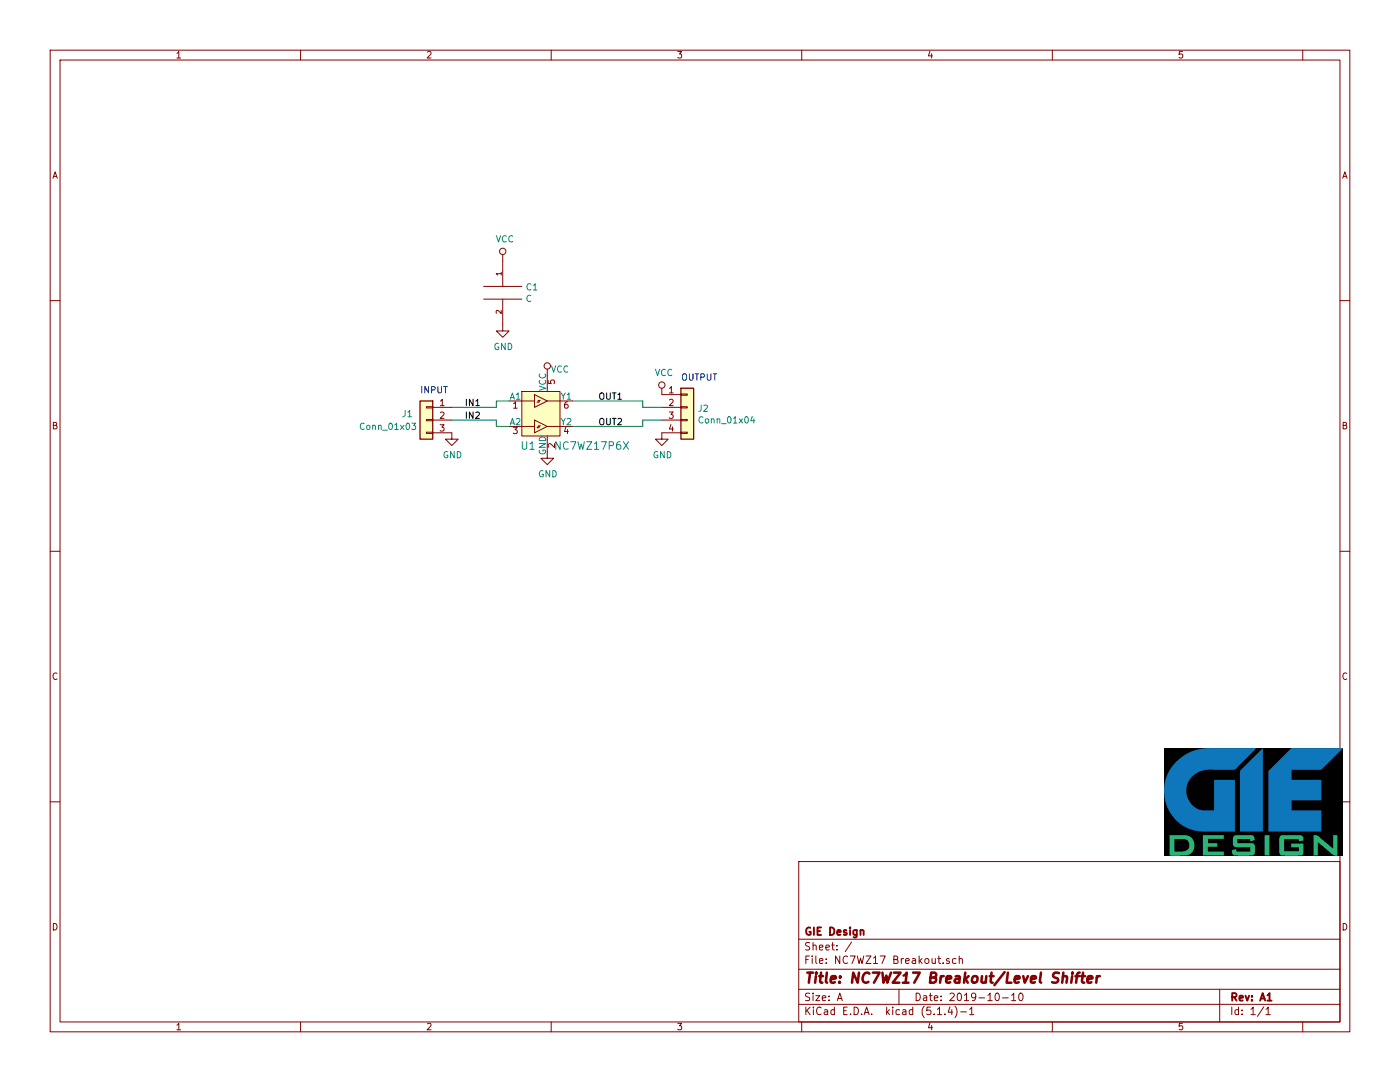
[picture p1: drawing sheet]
EESchema Schematic File Version 4
EELAYER 30 0
EELAYER END
$Descr A 11000 8500
encoding utf-8
Sheet 1 1
Title "NC7WZ17 Breakout/Level Shifter"
Date "2019-10-10"
Rev "A1"
Comp "GIE Design"
Comment1 ""
Comment2 ""
Comment3 ""
Comment4 ""
$EndDescr
$Comp
L dk_Logic-Buffers-Drivers-Receivers-Transceivers:NC7WZ17P6X U1
U 1 1
P 4300 3150
F 0 "U1" H 4150 2800 60  0000 C CNN
F 1 "NC7WZ17P6X" H 4650 2800 60  0000 C CNN
F 2 "digikey-footprints:SOT-363" H 4500 3350 60  0001 L CNN
F 3 "https://www.fairchildsemi.com/datasheets/NC/NC7WZ17.pdf" H 4500 3450 60  0001 L CNN
F 4 "NC7WZ17P6XCT-ND" H 4500 3550 60  0001 L CNN "Digi-Key_PN"
F 5 "NC7WZ17P6X" H 4500 3650 60  0001 L CNN "MPN"
F 6 "Integrated Circuits (ICs)" H 4500 3750 60  0001 L CNN "Category"
F 7 "Logic - Buffers, Drivers, Receivers, Transceivers" H 4500 3850 60  0001 L CNN "Family"
F 8 "https://www.fairchildsemi.com/datasheets/NC/NC7WZ17.pdf" H 4500 3950 60  0001 L CNN "DK_Datasheet_Link"
F 9 "/product-detail/en/on-semiconductor/NC7WZ17P6X/NC7WZ17P6XCT-ND/965707" H 4500 4050 60  0001 L CNN "DK_Detail_Page"
F 10 "IC BUF NON-INVERT 5.5V SC70-6" H 4500 4150 60  0001 L CNN "Description"
F 11 "ON Semiconductor" H 4500 4250 60  0001 L CNN "Manufacturer"
F 12 "Active" H 4500 4350 60  0001 L CNN "Status"
	1    4300 3150
	1    0    0    -1  
$EndComp
$Comp
L pspice:C C1
U 1 1
P 3950 2300
F 0 "C1" H 4128 2346 50  0000 L CNN
F 1 "C" H 4128 2255 50  0000 L CNN
F 2 "Capacitor_SMD:C_0603_1608Metric" H 3950 2300 50  0001 C CNN
F 3 "~" H 3950 2300 50  0001 C CNN
	1    3950 2300
	1    0    0    -1  
$EndComp
$Comp
L Connector_Generic:Conn_01x04 J2
U 1 1
P 5400 3200
F 0 "J2" H 5480 3192 50  0000 L CNN
F 1 "Conn_01x04" H 5480 3101 50  0000 L CNN
F 2 "Connector_PinHeader_2.54mm:PinHeader_1x04_P2.54mm_Vertical" H 5400 3200 50  0001 C CNN
F 3 "~" H 5400 3200 50  0001 C CNN
	1    5400 3200
	1    0    0    -1  
$EndComp
$Comp
L Connector_Generic:Conn_01x03 J1
U 1 1
P 3350 3300
F 0 "J1" H 3500 3350 50  0000 C CNN
F 1 "Conn_01x03" H 3650 3250 50  0000 C CNN
F 2 "Connector_PinHeader_2.54mm:PinHeader_1x03_P2.54mm_Vertical" H 3350 3300 50  0001 C CNN
F 3 "~" H 3350 3300 50  0001 C CNN
	1    3350 3300
	-1   0    0    -1  
$EndComp
$Comp
L power:VCC #PWR04
U 1 1
P 4300 2950
F 0 "#PWR04" H 4300 2800 50  0001 C CNN
F 1 "VCC" H 4400 3000 50  0000 C CNN
F 2 "" H 4300 2950 50  0001 C CNN
F 3 "" H 4300 2950 50  0001 C CNN
	1    4300 2950
	1    0    0    -1  
$EndComp
$Comp
L power:VCC #PWR06
U 1 1
P 5200 3100
F 0 "#PWR06" H 5200 2950 50  0001 C CNN
F 1 "VCC" H 5217 3273 50  0000 C CNN
F 2 "" H 5200 3100 50  0001 C CNN
F 3 "" H 5200 3100 50  0001 C CNN
	1    5200 3100
	1    0    0    -1  
$EndComp
$Comp
L power:VCC #PWR02
U 1 1
P 3950 2050
F 0 "#PWR02" H 3950 1900 50  0001 C CNN
F 1 "VCC" H 3967 2223 50  0000 C CNN
F 2 "" H 3950 2050 50  0001 C CNN
F 3 "" H 3950 2050 50  0001 C CNN
	1    3950 2050
	1    0    0    -1  
$EndComp
$Comp
L power:GND #PWR05
U 1 1
P 4300 3550
F 0 "#PWR05" H 4300 3300 50  0001 C CNN
F 1 "GND" H 4305 3377 50  0000 C CNN
F 2 "" H 4300 3550 50  0001 C CNN
F 3 "" H 4300 3550 50  0001 C CNN
	1    4300 3550
	1    0    0    -1  
$EndComp
$Comp
L power:GND #PWR07
U 1 1
P 5200 3400
F 0 "#PWR07" H 5200 3150 50  0001 C CNN
F 1 "GND" H 5205 3227 50  0000 C CNN
F 2 "" H 5200 3400 50  0001 C CNN
F 3 "" H 5200 3400 50  0001 C CNN
	1    5200 3400
	1    0    0    -1  
$EndComp
$Comp
L power:GND #PWR01
U 1 1
P 3550 3400
F 0 "#PWR01" H 3550 3150 50  0001 C CNN
F 1 "GND" H 3555 3227 50  0000 C CNN
F 2 "" H 3550 3400 50  0001 C CNN
F 3 "" H 3550 3400 50  0001 C CNN
	1    3550 3400
	1    0    0    -1  
$EndComp
$Comp
L power:GND #PWR03
U 1 1
P 3950 2550
F 0 "#PWR03" H 3950 2300 50  0001 C CNN
F 1 "GND" H 3955 2377 50  0000 C CNN
F 2 "" H 3950 2550 50  0001 C CNN
F 3 "" H 3950 2550 50  0001 C CNN
	1    3950 2550
	1    0    0    -1  
$EndComp
Wire Wire Line
	3550 3300 3900 3300
Wire Wire Line
	3900 3350 4000 3350
Wire Wire Line
	4500 3350 5050 3350
Wire Wire Line
	5050 3350 5050 3300
Wire Wire Line
	5050 3300 5200 3300
Wire Wire Line
	5200 3200 5050 3200
Wire Wire Line
	5050 3200 5050 3150
Wire Wire Line
	5050 3150 4500 3150
Wire Wire Line
	3900 3300 3900 3350
Wire Wire Line
	3550 3200 3900 3200
Wire Wire Line
	3900 3200 3900 3150
Wire Wire Line
	3900 3150 4000 3150
Text Label 3650 3200 0    50   ~ 0
IN1
Text Label 3650 3300 0    50   ~ 0
IN2
Text Label 4700 3150 0    50   ~ 0
OUT1
Text Label 4700 3350 0    50   ~ 0
OUT2
Text Notes 5350 3000 0    50   ~ 0
OUTPUT
Text Notes 3300 3100 0    50   ~ 0
INPUT
$EndSCHEMATC
